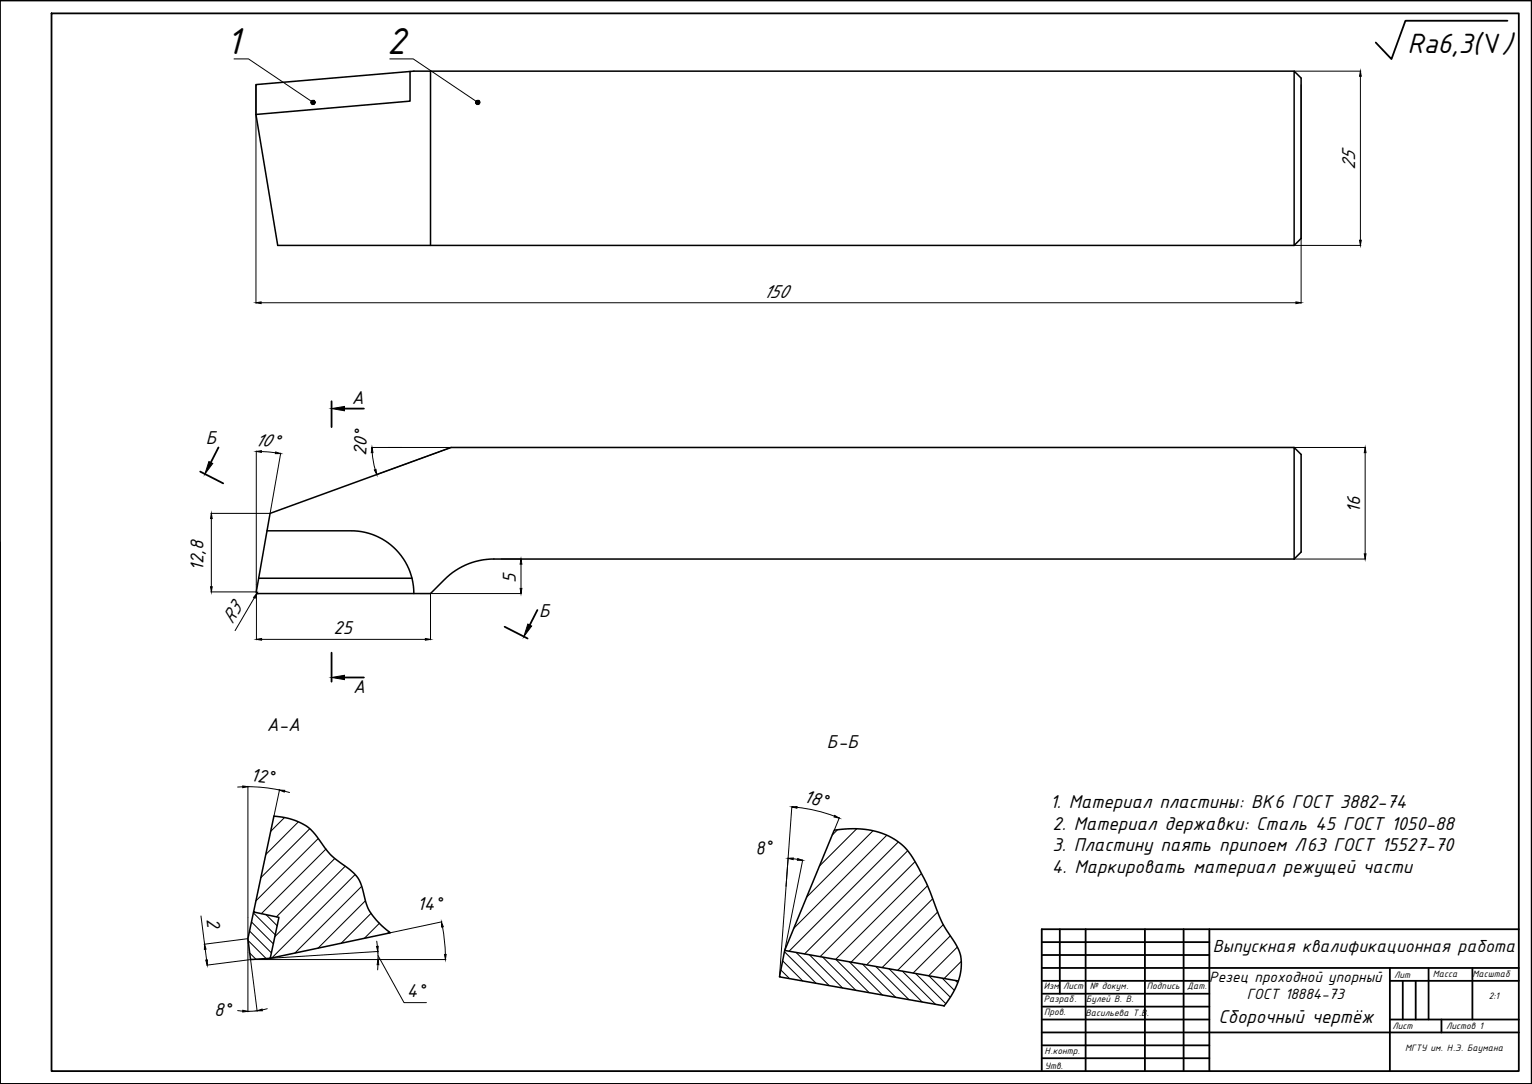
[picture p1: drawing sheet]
<svg xmlns="http://www.w3.org/2000/svg" width="594mm" height="420mm" viewBox="0 0 594 420" stroke-linecap="round" stroke-linejoin="round" font-family="sans-serif">
<g fill="#000">
<circle cx="0" cy="420.2" r=".35"/>
<circle cx="594" cy="420.2" r=".35"/>
</g>
<path d="M159 27.7v11.5l-59.7 5.2M166.9 27.6h-6.4l-61.2 5.2v11.6l8.4 50.7h394.1M501.8 27.6h-334.9v67.5M501.8 27.6l2.7 2.7v62.1l-2.7 2.7zM501.8 173.4l2.7 2.7v37.9l-2.7 2.7zM501.8 173.4h-326.9l-70.2 25.6-5.3 30.5 .5 .6h67l5.5-5.5a26.9 26.9 0 0 1 19.1-7.9h310.3M103.5 205.7h32.4a24.3 24.3 0 0 1 24.6 24.4M100.3 224.1h59.4M323.5 321.8a33.1 33.1 0 0 1 24.6 4.3l2.1 1.7a56.5 56.5 0 0 1 10.1 16.9l4.1 10.8 3.1 5.8a30.1 30.1 0 0 1 4.7 8 21.5 21.5 0 0 1-4.4 18.3l-1.7 2.3-63.8-11.3 2-10.2zM98.3 353.5l9.9 2.1-3.4 15.8-7.6 .5-1.1-8.1 10.1-47.4a20.6 20.6 0 0 1 16.7 7.9 34.1 34.1 0 0 0 12.6 12.7l3.2 3.2a22.4 22.4 0 0 1 3 9 23 23 0 0 0 9.7 12.3l-46.6 9.9M304.3 368.4l67.3 11.8" fill="none" stroke="#000" stroke-width=".59"/>
<path d="M150.6 173.4h24.3M99.4 226.7v2.7M96.1 355.7v13.5M304.8 343.5l-2.5 35.1M108.5 371.2l-3.7 .2" fill="none" stroke="#000" stroke-width=".39"/>
<g fill="none" stroke="#000" stroke-width=".39">
<path d="M99.3 32.8v84.7M501.9 27.6h25.8M504.5 32.8v84.7M527.5 29.6v63.5M501.9 95.1h25.8M101.3 117.3h401.2M99.4 174.8v51.9M101.4 175l5.5 .5M108.9 175.6l-4.1 23.3M144.1 173.4h11.8M144.3 175.4l1.2 6.6M174.9 173.5l-29 10.5"/>
<path d="M501.9 173.4h27.7M529.4 175.5v39.2M81.8 199h22.9M82 201v26.4M194.4 216.7h7.8M202 218.7v9.3M501.9 216.7h27.7M81.8 229.4h17.5M98.6 231.7l-7.4 12.7M99.4 229.8v18.2M99.9 229.5l-.3 .5M163 230.1h39.2"/>
<path d="M166.9 230.1v17.9M101.4 247.8h63.6M94.2 305l-2 .1M96.1 304.8v50.8M96.1 304.9l5.6 .3 6.7 1M108.4 306l-2.2 10.3M110.3 306.7l2 .5M307.1 312.6l-2.3 30.9M309.1 312.9l7.3 1.3 7.2 2.2M325.5 316.9l-2 4.8M307.6 332.9l1.7 .2M311.3 333.3l-7 35"/>
<path d="M77.9 355l1.4 11M171.4 357.3l-20 4.2M171.6 359.3l.8 5.3 .3 5.3M79.6 367.9l.5 4.2M80.2 374.1l17-2.1 2.5 19.9M96.1 363.8l-17 2.2M96.1 369.3v22.9M97.2 371.9h75.7M146.1 364.8l.2 2M146.5 368.8l.1 3.1M146.6 373.9l-.1 2M146.6 370.4l10.1 18.2h8.7"/>
<path d="M146.7 368.8l-38.1 2.4M92.2 391.7l1.9 .2M99.7 391.8l-3.6 .2M103.6 391l-1.9 .4"/>
</g>
<g fill="#000" stroke="#000" stroke-width=".39">
<path d="M527.5 27.6l.4 2h-.7zM527.2 93.1h.7l-.4 2zM99.3 117.3l2-.3v.7zM502.5 117l2 .3-2 .4zM99.4 175l2-.3v.6zM106.9 175.2l1.9 .6h-2zM144.3 173.4l.3 2-.6 .1zM529.4 173.4l.3 2.1h-.7zM145.2 182.1l.6-.2 .3 2zM82 199l.3 2h-.7zM202 216.7l.4 2h-.7zM529 214.7h.7l-.3 2z"/>
<path d="M81.6 227.4h.7l-.3 2zM99.6 230l-.7 1.9-.6-.4zM201.7 228h.7l-.4 2.1zM99.4 247.8l2-.3v.6zM165 247.5l1.9 .3-1.9 .3zM94.1 304.6l2 .3-2 .4zM108.4 306.2l2 .1-.2 .7zM307.1 312.8l2-.2-.1 .7zM323.7 316.1l1.7 1-2-.4zM305.6 332.7l2-.2v.7zM309.3 332.8l1.9 .7-2-.1zM171.2 357.3l.7 1.9-.7 .1z"/>
<path d="M79.3 366l.6 1.9-.7 .1zM79.8 372.1l.6-.1v2.1zM146.6 371.9l.3 2h-.7zM146 366.8h.7l-.2 2zM172.4 369.9h.6l-.3 2zM94.1 391.6l2 .4-2 .3zM99.7 391.8l1.9-.7 .1 .7z"/>
</g>
<g fill="none" stroke="#000" stroke-width=".4">
<path d="M110.2 317l-5.2 5.2M115.6 318.7l-12.5 12.5M120.1 321.3l-18.9 18.9M123.3 325.2l-24 24M126.4 329.1l-25.1 25M129.8 332.8l-22.6 22.6M133.9 335.7l-27.3 27.4M137.6 339.1l-32.2 32.2M324.7 321.6l-2 2.1M332.2 321.2l-14.4 14.5M338.5 322l-25.7 25.7M343.8 323.8l-36 36"/>
<path d="M348.2 326.5l-42.2 42.2M351.9 329.8l-39.9 39.9M354.8 334.1l-36.8 36.7M357.3 338.6l-33.3 33.3M97.5 357.3l8.5 8.5M98.3 353.8l8.4 8.5M103.2 354.5l4.3 4.3M140.3 343.5l-25.9 25.9M141.7 349.1l-18.4 18.4M143.9 354l-11.6 11.6M147.2 357.8l-5.9 5.9M359.5 343.4l-29.4 29.5"/>
<path d="M361.6 348.4l-25.5 25.6M363.7 353.4l-21.6 21.6M365.8 358.3l-17.7 17.8M96.2 364.6l7 6.9M96.8 360.8l8.4 8.5M96.8 369.4l2.4 2.4M150.9 361.1l-.6 .7M302.8 376l3.4 3.3M303.5 372.4l7.8 7.8M304.2 368.9l12.2 12.2M308.7 369.2l12.9 12.8M313.9 370.1l12.8 12.8"/>
<path d="M319 371l12.9 12.9M324.2 371.9l12.8 12.8M329.3 372.8l12.9 12.9M334.5 373.7l12.8 12.9M339.6 374.6l12.9 12.9M344.8 375.5l12.8 12.9M349.9 376.4l12.9 12.9M355.1 377.3l11.6 11.7M360.2 378.2l8.2 8.2M365.4 379.1l4.7 4.7M368.5 362.7l-14.4 14.4M371.2 367.1l-11.1 11.1"/>
<path d="M372.7 372.7l-6.6 6.6M370.5 380l.8 .9"/>
</g>
<g fill="none" stroke="#000" stroke-width=".7">
<path d="M0 .2h594v420h-594zM20 5.2h569v410h-569zM584.6 8h-39.6l-5.4 14.9-6.1-6.4M128.6 155.5v10M133.6 158.4h7.5M84.7 173.4l-3 5.9M77.6 182.8l9 4.5M0 210.2v210h594M208.4 236.5l-3 5.8M128.6 253v11.2M195.7 242.9l8.9 4.6M133.6 262.6h7.5"/>
<path d="M404 365.2h65M404 375.2h185M404 370.2h65M411 360.2v25M421 360.2v55M444 360.2v55M459 360.2v55M469 360.2v55M539 375.2v40M554 375.2v20M571 375.2v20M589 360.2h-185v55"/>
<path d="M404 385.2h65M404 380.2h65M404 390.2h65M404 395.2h65M539 380.2h50M539 395.2h50M544 380.2v15M549 380.2v15M559 395.2v5M404 405.2h65M404 400.2h185M404 410.2h65"/>
</g>
<path d="M128.6 158.4l5-.9v1.7zM81 178.9l1.5 .7-3 4.1zM204.7 241.9l1.5 .8-3.1 4zM128.6 262.6l5-.9v1.7z" fill="#000" stroke="#000" stroke-width=".39"/>
<!-- layer: 0 -->
<g fill="#000" stroke="#000" stroke-width=".39">
<path d="M120.6 39.7l.1 .2 .7-.2zM120.7 39.9l.7-.2-.6 .5zM120.8 40.2l.2 .1 .4-.6z"/>
<path d="M120.9 39.1l-.1 .2 .6 .4zM120.8 39.3l.6 .4-.7-.2zM120.7 39.5l-.1 .2h.8z"/>
<path d="M121.4 38.9v.8l.2-.7zM121.1 39l.3-.1v.8zM120.9 39.1l.5 .6-.3-.7z"/>
<path d="M121.4 39.7l.7-.3-.1-.2zM121.8 39.1l.2 .1-.6 .5zM121.6 39l-.2 .7 .4-.6z"/>
<path d="M184.5 39.7l.1 .2 .7-.2zM184.6 39.9l.7-.2-.6 .5zM184.7 40.2l.1 .1 .5-.6z"/>
<path d="M184.8 39.1l-.1 .2 .6 .4zM184.7 39.3l.6 .4-.7-.2zM184.6 39.5l-.1 .2h.8z"/>
<path d="M185.3 38.9v.8l.2-.7zM185 39l.3-.1v.8zM184.8 39.1l.5 .6-.3-.7z"/>
<path d="M185.3 39.7l.7-.3-.1-.2zM185.7 39.1l.2 .1-.6 .5zM185.5 39l-.2 .7 .4-.6z"/>
<path d="M121.4 39.7l-.4 .6 .2 .1zM121.4 39.7v.7h-.2zM121.4 39.7v.7h.2z"/>
<path d="M121.4 39.7l.2 .7 .3-.1zM121.4 39.7l.6 .4-.1 .2z"/>
<path d="M121.4 39.7l.6 .4 .1-.2zM121.4 39.7h.7v.2zM121.4 39.7h.7v-.3z"/>
<path d="M185.3 39.7l-.5 .6 .3 .1zM185.3 39.7v.7h-.2zM185.3 39.7v.7h.2z"/>
<path d="M185.3 39.7l.2 .7 .2-.1zM185.3 39.7l.6 .4-.2 .2z"/>
<path d="M185.3 39.7l.6 .4 .1-.2zM185.3 39.7h.7v.2zM185.3 39.7h.7v-.3z"/>
</g>
<path d="M90.7 22.8h5.7l25 16.9M151.2 22.8h9.1l25 16.9" fill="none" stroke="#000" stroke-width=".39"/>
<g font-size="14">
<text x="87.7" y="20.8">1</text>
<text x="150" y="20.8">2</text>
</g>
<text font-size="11.6" x="545.8" y="20.7">Ra6,3(V)</text>
<g font-size="8">
<text x="525.5" y="65.8" transform="rotate(-90 525.5 65.8)">25</text>
<text x="295.9" y="115.3">150</text>
<text x="90.1" y="242.2" transform="rotate(-60 90.1 242.2)">R3</text>
</g>
<g font-size="7.8">
<text x="136.4" y="156.7">А</text>
<text x="79.8" y="172.1">Б</text>
<text x="98.7" y="172.7" transform="rotate(5 98.7 172.7)">10°</text>
<text x="141.9" y="176.9" transform="rotate(-86 141.9 176.9)">20°</text>
<text x="527.4" y="198.6" transform="rotate(-90 527.4 198.6)">16</text>
<text x="79" y="221.3" transform="rotate(-90 79 221.3)">12,8</text>
<text x="200" y="226" transform="rotate(-90 200 226)">5</text>
<text x="209" y="239">Б</text>
<text x="129.3" y="245.8">25</text>
<text x="136.9" y="268.6">А</text>
<text x="103.4" y="283.4">А-А</text>
<text x="320.7" y="289.9">Б-Б</text>
<text x="97" y="302.7" transform="rotate(6 97 302.7)">12°</text>
<text x="311.5" y="311" transform="rotate(13 311.5 311)">18°</text>
<text x="407.2" y="313.4">1. Материал пластины: ВК6 ГОСТ 3882-74</text>
<text x="408.1" y="321.7">2. Материал державки: Сталь 45 ГОСТ 1050-88</text>
<text x="293.2" y="331.3" transform="rotate(-6 293.2 331.3)">8°</text>
<text x="408.1" y="330">3. Пластину паять припоем Л63 ГОСТ 15527-70</text>
<text x="407.9" y="338.4">4. Маркировать материал режущей части</text>
<text x="161.8" y="352.8">14°</text>
<text x="80.1" y="356.2" transform="rotate(83 80.1 356.2)">2</text>
<text x="157.8" y="386.6">4°</text>
<text x="83.1" y="393.9">8°</text>
<text x="472.5" y="396.5">Сборочный чертёж</text>
</g>
<text font-size="7.3" x="470.3" y="368.8">Выпускная квалификационная работа</text>
<g font-size="6.2">
<text x="468.9" y="380.6">Резец проходной упорный</text>
<text x="483.4" y="387.3">ГОСТ 18884-73</text>
</g>
<g font-size="3.9">
<text x="404.7" y="383.3">Изм</text>
<text x="412.2" y="383.3">Лист</text>
<text x="422.7" y="383.4">№ докум.</text>
<text x="444.8" y="383.3">Подпись</text>
<text x="460.3" y="383.2">Дат.</text>
<text x="540.6" y="378.9">Лит</text>
<text x="555.6" y="378.8">Масса</text>
<text x="570.9" y="378.8">Масштаб</text>
<text x="404.8" y="388.5">Разраб.</text>
<text x="421.2" y="388.4">Булей В. В.</text>
<text x="577.3" y="387.4">2:1</text>
<text x="404.9" y="393.3">Пров.</text>
<text x="420.9" y="393.9">Васильева Т.В</text>
<text x="444.7" y="393.9">.</text>
<text x="539.9" y="398.8">Лист</text>
<text x="560.8" y="398.8">Листов 1</text>
<text x="544.8" y="407.5">МГТУ им. Н.Э. Баумана</text>
<text x="405" y="408.3">Н.контр.</text>
<text x="405.1" y="414.3">Утв.</text>
</g>
</svg>
